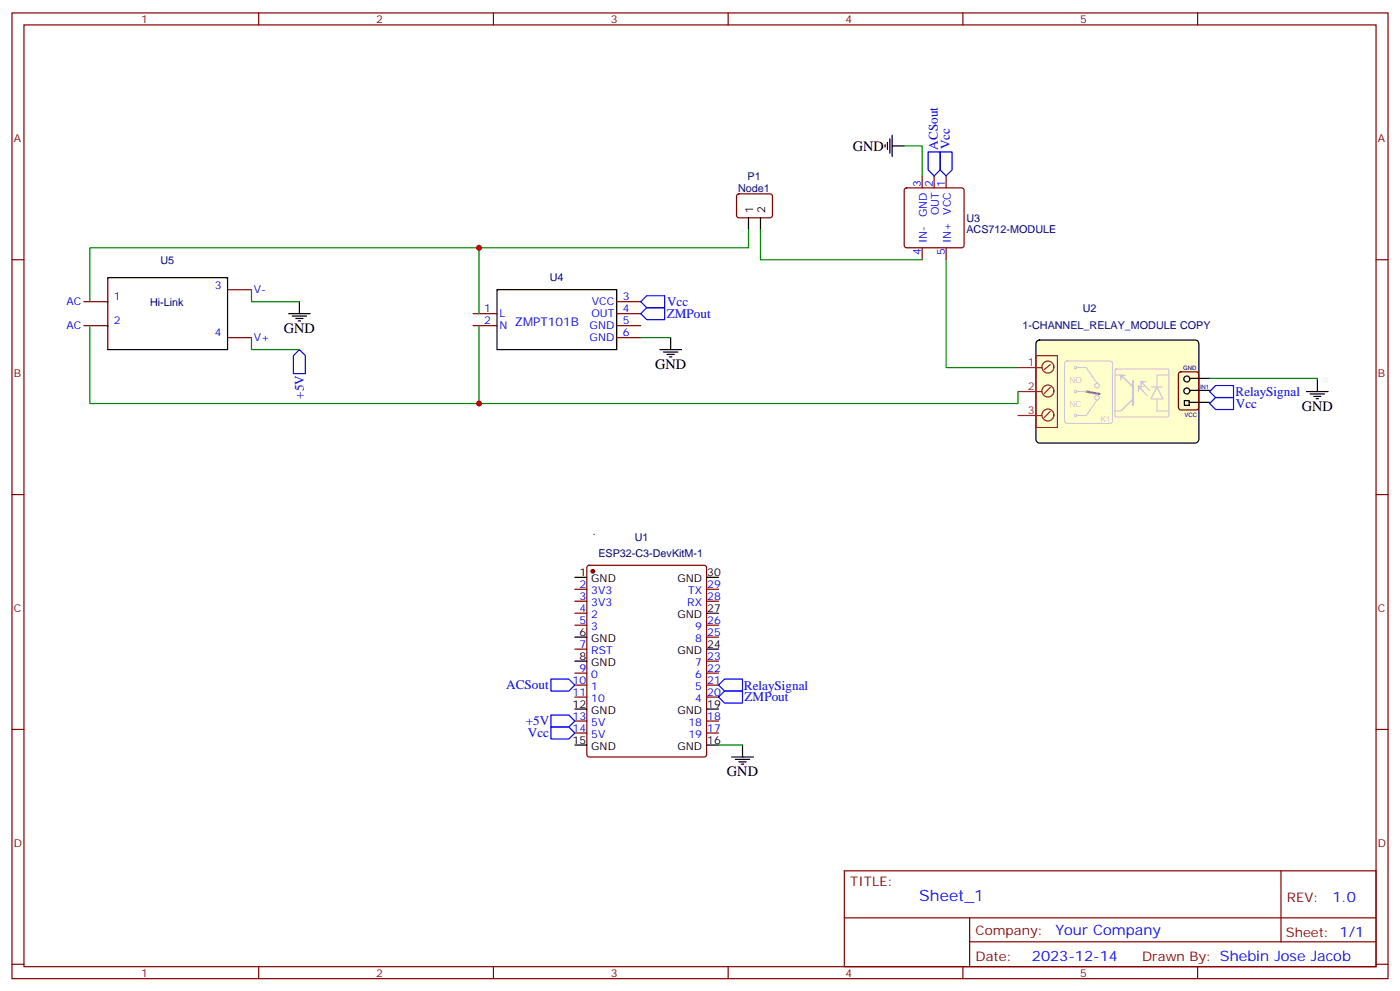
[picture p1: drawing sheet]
<svg xmlns="http://www.w3.org/2000/svg" width="412mm" height="292mm" viewBox="0 0 412 292" stroke-linecap="round" stroke-linejoin="round" font-family="sans-serif">
<g fill="none" stroke="#870000" stroke-width=".35">
<path d="M3.5 3.8h405.4v284.3h-405.4zM7.1 7.3h398.2v277.3h-398.2zM76.2 3.8v3.5M145.3 3.8v3.5M214.5 3.8v3.5M283.6 3.8v3.5M352.8 3.8v3.5M3.5 76.5h3.6M405.3 76.5h3.6M3.5 145.6h3.6M405.3 145.6h3.6M169.3 173.5h3.6"/>
<path d="M169.3 177h3.6M173.1 166.6l.5-.2h33.8l.7 .5v55.3l-.4 .6-34.1 .1-.7-.5v-55.3zM208.1 173.5h3.6M208.1 177h3.6M169.3 180.6h3.6M169.3 184.1h3.6M169.3 191.1h3.6M169.3 198.2h3.6M208.1 184.1h3.6M208.1 198.2h3.6M208.1 194.7h3.6M208.1 187.6h3.6"/>
<path d="M3.5 214.8h3.6M169.3 201.7h3.6M169.3 205.2h3.6M169.3 212.3h3.6M169.3 215.8h3.6M208.1 201.7h3.6M208.1 205.2h3.6M208.1 212.3h3.6M208.1 215.8h3.6M405.3 214.8h3.6M248.7 256.4h156.6v28.2h-156.6zM377.3 256.4v20.9"/>
<path d="M248.7 270.2h156.5M285.6 277.3h119.6M285.6 270.2v14.2M3.5 283.9h3.6M76.2 284.6v3.5M145.3 284.6v3.5M214.5 284.6v3.5M283.6 284.6v3.5M352.8 284.6v3.5M405.3 283.9h3.6"/>
</g>
<circle cx="174.6" cy="168.2" r=".53" fill="#870000" stroke="#870000" stroke-width=".35"/>
<path d="M169.3 170h3.6M208.1 170h3.6M169.3 187.6h3.6M169.3 194.7h3.6M208.1 191.1h3.6M208.1 180.6h3.6M169.3 208.8h3.6M169.3 219.4h3.6M208.1 208.8h3.6M208.1 219.4h3.6" fill="none" stroke="#000" stroke-width=".35"/>
<path d="M305.4 100.6l.8-.5h45.9l.6 .2 .4 .9v28.2l-.2 .6-.8 .5h-45.9l-.6-.3-.4-.8v-28.2z" fill="#ffc" stroke="#000" stroke-width=".35"/>
<g fill="none" stroke="#8c2424" stroke-width=".35">
<path d="M299.9 115.3h7M299.9 108.2h7M305.2 104.7h6.3v21.2h-6.3M305.2 104.5v21.2M309.4 114.1l-1.8 1.7M309.4 107.4l-1.8 1.4M299.9 122.3h7M309.4 121.1l-1.8 1.8"/>
<circle cx="308.7" cy="115.1" r="1.76"/>
<circle cx="308.7" cy="108.1" r="1.76"/>
<circle cx="308.7" cy="122.2" r="1.76"/>
</g>
<path d="M347.4 109.7l.4-.2h4.6l.7 .4v10.1l-.4 .6-4.9 .1-.6-.5-.1-10z" fill="none" stroke="#870000" stroke-width=".35"/>
<g fill="none" stroke="#000" stroke-width=".35">
<path d="M348.9 117.9h1.4v1.5h-1.4zM350.3 118.5h6M350.7 114.9h5.6M350.7 111.4h5.6"/>
<circle cx="349.6" cy="111.6" r=".88"/>
<circle cx="349.6" cy="115.1" r=".88"/>
</g>
<g fill="none" stroke="#ccc" stroke-width=".35">
<path d="M313.9 106.5l.4-.2h12.7l.5 .2 .2 .5v16.9l-.2 .5-.5 .2h-12.7l-.5-.2-.2-.5v-16.9zM317.1 108.2h2.9l3.1 4.6M317.1 115.3h2.9M323.1 117.8l-3.1 4.5h-2.9"/>
<circle cx="316.8" cy="115.3" r=".35"/>
<circle cx="316.8" cy="108.2" r=".35"/>
<circle cx="323.1" cy="117.1" r=".71"/>
<circle cx="323.1" cy="113.5" r=".71"/>
<circle cx="316.8" cy="122.3" r=".35"/>
</g>
<path d="M320 115.3l3.8 .7" fill="none" stroke="#999" stroke-width=".71"/>
<g fill="#ccc">
<path d="M329.9 110.2l2.2 .2-1.5 .5-.5 1.5z"/>
<path d="M335.1 113.5l2.2 .2-1.5 .5-.5 1.5z"/>
<path d="M335.8 112.1l2.2 .2-1.5 .5-.4 1.5z"/>
</g>
<path d="M328.5 110.4h1.7l3.5 3.6v3.5l-3.5 3.5h-1.7M328.5 108.8l.3-.1h15.4l.1 .3v13.6l-.3 .2-15.4-.1-.1-.3zM335.9 114.3l2.1 2.1M336.6 112.9l2.1 2.1M339 114h3.6M340.8 114l1.8 3.5h-3.6zM340.8 117.5v3.5h3.5M344.3 110.4h-3.5v3.6" fill="none" stroke="#ccc" stroke-width=".35"/>
<path d="M333.7 112.2v7" fill="none" stroke="#ccc" stroke-width=".71"/>
<path d="M273.4 44.7h3.5v5.3l-1.7 1.8-1.8-1.8zM276.9 44.7h3.6v5.3l-1.8 1.8-1.8-1.8zM188.7 88.8l1.8-1.7h5.3v3.5h-5.3zM188.7 92.4l1.8-1.8h5.3v3.5h-5.3zM86.4 104.7l1.8-1.8 1.8 1.8v5.3h-3.6zM356.3 115.3l1.8-1.8h5.3v3.6h-5.3zM358.1 117.1h5.3v3.5h-5.3l-1.8-1.8zM162.3 200h5.3l1.7 1.7-1.7 1.8h-5.3zM162.3 214.1h5.3l1.7 1.7-1.7 1.8h-5.3zM162.3 210.5h5.3l1.7 1.8-1.7 1.8h-5.3zM211.7 201.7l1.7-1.7h5.3v3.5h-5.3zM211.7 205.2l1.7-1.7h5.3v3.5h-5.3z" fill="none" stroke="#00f" stroke-width=".35"/>
<g fill="none" stroke="#000" stroke-width=".35">
<path d="M262.8 39.8v6.3M260.7 42.6v.7M261.4 41.9v2.1M262.1 40.9v4.2M262.8 43h3.5M220.5 64.1v3.6M224 64.1v3.6M31.7 81.8h35.3v21.1h-35.3zM85 92.4h6.4M86.1 93.1h4.2M87.1 93.8h2.2M87.8 94.5h.7"/>
<path d="M88.2 88.8v3.6M146.4 85.3h35.3v17.6h-35.3zM197.6 99.4v3.5M194.4 102.9h6.3M195.4 103.6h4.3M196.5 104.4h2.1M197.2 105.1h.7M384.9 115.3h6.3M385.9 116h4.3M387 116.7h2.1M387.7 117.4h.7M388.1 111.8v3.5"/>
<path d="M218.7 219.4v3.5M215.5 222.9h6.4M216.6 223.6h4.2M217.7 224.3h2.1M218.4 225h.7"/>
</g>
<path d="M266.3 43h5.3v8.8M220.5 67.7v5.3h-79.4M224 67.7v8.8h47.6M278.7 76.5v31.7h21.2M26.5 88.8v-15.8h114.6v19.4M26.5 95.9v22.9h114.6v-22.9M74.1 85.3v3.5h14.1M74.1 99.4v3.5h14.1M188.7 99.4h8.9M299.9 115.3v3.5h-158.8M356.3 111.4h31.8v.4M211.7 219.4h7" fill="none" stroke="#008700" stroke-width=".35"/>
<g fill="none" stroke="#870000" stroke-width=".35">
<path d="M217.2 57.3l.5-.2h9.4l.4 .7v5.9l-.7 .4h-9.4l-.4-.7v-5.6zM266.6 55.5l.5-.2h16.2l.5 .2 .2 .5v16.2l-.2 .5-.5 .3h-16.2l-.5-.3-.3-.5v-16.2zM271.6 51.8v3.5M275.2 51.8v3.5M278.7 51.8v3.5M271.6 73v3.5M278.7 73v3.5M24.7 88.8h7M24.7 95.9h7M67 99.4h7.1M67 85.3h7.1M139.3 92.4h7.1"/>
<path d="M139.3 95.9h7.1M181.7 88.8h7M181.7 92.4h7M181.7 95.9h7M181.7 99.4h7"/>
</g>
<g fill="#c00">
<circle cx="141.1" cy="73" r=".88"/>
<circle cx="141.1" cy="118.8" r=".88"/>
</g>
<text font-size="4.6" fill="#00f" x="270.8" y="265.4">Sheet_1</text>
<g font-size="4.2">
<text x="251.2" y="44.4">GND</text>
<text x="83.6" y="98">GND</text>
<text x="193" y="108.6">GND</text>
<text x="383.5" y="120.9">GND</text>
<text x="214.1" y="228.5">GND</text>
</g>
<g font-size="4.2" fill="#00f">
<text x="392.5" y="265.7">1.0</text>
<text x="310.9" y="275.2">Your Company</text>
<text x="304" y="283">2023-12-14</text>
</g>
<g font-size="3.9" fill="#00f">
<text x="276.3" y="44.1" transform="rotate(-90 276.3 44.1)">ACSout</text>
<text x="279.8" y="43.9" transform="rotate(-90 279.8 43.9)">Vcc</text>
<text x="196.4" y="93.6">ZMPout</text>
<text x="196.5" y="90.1">Vcc</text>
<text x="89.5" y="117.4" transform="rotate(-90 89.5 117.4)">+5V</text>
<text x="364" y="116.6">RelaySignal</text>
<text x="364.1" y="120.1">Vcc</text>
<text x="149.1" y="203">ACSout</text>
<text x="219.1" y="203.2">RelaySignal</text>
<text x="219.3" y="206.5">ZMPout</text>
<text x="154.9" y="213.6">+5V</text>
<text x="155.5" y="217.1">Vcc</text>
</g>
<g font-size="3.9" fill="#800">
<text x="250.5" y="261">TITLE:</text>
<text x="379.1" y="265.7">REV:</text>
<text x="287.4" y="275.2">Company:</text>
<text x="378.7" y="275.8">Sheet: 1/1</text>
<text x="287.4" y="282.9">Date:</text>
<text x="336.4" y="282.9">Drawn By: Shebin Jose Jacob</text>
</g>
<text font-size="3.5" fill="#00f" x="151.7" y="95.9">ZMPT101B</text>
<g font-size="3.2" fill="#800">
<text x="41.6" y="6.8">1</text>
<text x="110.8" y="6.8">2</text>
<text x="179.9" y="6.8">3</text>
<text x="249.1" y="6.8">4</text>
<text x="318.2" y="6.8">5</text>
<text x="4.1" y="41.9">A</text>
<text x="405.9" y="41.9">A</text>
<text x="4.1" y="111.1">B</text>
<text x="405.9" y="111.1">B</text>
<text x="4.1" y="180.2">C</text>
<text x="405.9" y="180.2">C</text>
<text x="4.1" y="249.3">D</text>
<text x="405.9" y="249.3">D</text>
<text x="41.6" y="287.6">1</text>
<text x="110.8" y="287.6">2</text>
<text x="179.9" y="287.6">3</text>
<text x="249.1" y="287.6">4</text>
<text x="318.2" y="287.6">5</text>
</g>
<g font-size="3.2" fill="#000080">
<text x="220.2" y="52.9">P1</text>
<text x="217.4" y="56.5">Node1</text>
<text x="284.7" y="65.3">U3</text>
<text x="284.7" y="68.5">ACS712-MODULE</text>
<text x="47.3" y="77.6">U5</text>
<text x="161.9" y="82.9">U4</text>
<text x="44.2" y="90">Hi-Link</text>
<text x="318.9" y="91.8">U2</text>
<text x="301.2" y="96.9">1-CHANNEL_RELAY_MODULE COPY</text>
<text x="174.6" y="157.6">.</text>
<text x="187" y="159.4">U1</text>
<text x="176.3" y="164.1">ESP32-C3-DevKitM-1</text>
</g>
<g font-size="3.2" fill="#00f">
<text x="271.3" y="55.1" transform="rotate(-90 271.3 55.1)">3</text>
<text x="274.8" y="55.1" transform="rotate(-90 274.8 55.1)">2</text>
<text x="278.3" y="55.1" transform="rotate(-90 278.3 55.1)">1</text>
<text x="273" y="63.9" transform="rotate(-90 273 63.9)">GND</text>
<text x="276.6" y="63.4" transform="rotate(-90 276.6 63.4)">OUT</text>
<text x="273" y="71.6" transform="rotate(-90 273 71.6)">IN-</text>
<text x="280.1" y="71.6" transform="rotate(-90 280.1 71.6)">IN+ VCC</text>
<text x="271.3" y="75.1" transform="rotate(-90 271.3 75.1)">4</text>
<text x="278.3" y="75.1" transform="rotate(-90 278.3 75.1)">5</text>
<text x="19.6" y="89.9">AC</text>
<text x="33.5" y="88.5">1</text>
<text x="63.2" y="84.9">3</text>
<text x="74.8" y="86.4">V-</text>
<text x="174.4" y="89.9">VCC</text>
<text x="183.4" y="88.5">3</text>
<text x="33.5" y="95.5">2</text>
<text x="142.6" y="92">1</text>
<text x="142.6" y="95.5">2</text>
<text x="147.1" y="93.4">L</text>
<text x="174.2" y="93.4">OUT</text>
<text x="183.4" y="92">4</text>
<text x="183.4" y="95.5">5</text>
<text x="19.6" y="96.9">AC</text>
<text x="63.2" y="99.1">4</text>
<text x="74.8" y="100.5">V+</text>
<text x="147.1" y="96.9">N</text>
<text x="173.7" y="96.9">GND</text>
<text x="173.7" y="100.5">GND</text>
<text x="183.4" y="99.1">6</text>
<text x="170.7" y="173.1">2</text>
<text x="208.3" y="173.1">29</text>
<text x="170.7" y="176.7">3</text>
<text x="174.2" y="174.9">3V3</text>
<text x="174.2" y="178.4">3V3</text>
<text x="202.5" y="178.4">RX</text>
<text x="202.7" y="174.9">TX</text>
<text x="208.3" y="176.7">28</text>
<text x="170.7" y="180.2">4</text>
<text x="170.7" y="183.7">5</text>
<text x="174.2" y="182">2</text>
<text x="174.2" y="185.5">3</text>
<text x="204.8" y="185.5">9</text>
<text x="208.3" y="183.7">26</text>
<text x="170.7" y="190.8">7</text>
<text x="204.8" y="189">8</text>
<text x="208.3" y="187.3">25</text>
<text x="170.7" y="197.8">9</text>
<text x="174.2" y="192.5">RST</text>
<text x="204.8" y="196.1">7</text>
<text x="208.3" y="197.8">22</text>
<text x="208.3" y="194.3">23</text>
<text x="168.7" y="201.4">10</text>
<text x="174.2" y="199.6">0</text>
<text x="174.2" y="203.1">1</text>
<text x="204.8" y="203.1">5</text>
<text x="204.8" y="199.6">6</text>
<text x="208.3" y="201.4">21</text>
<text x="168.7" y="204.9">11</text>
<text x="174.2" y="206.7">10</text>
<text x="204.8" y="206.7">4</text>
<text x="208.3" y="204.9">20</text>
<text x="168.7" y="211.9">13</text>
<text x="168.7" y="215.5">14</text>
<text x="174.2" y="213.7">5V</text>
<text x="202.8" y="213.7">18</text>
<text x="208.3" y="215.5">17</text>
<text x="208.3" y="211.9">18</text>
<text x="174.2" y="217.2">5V</text>
<text x="202.8" y="217.2">19</text>
</g>
<g font-size="3.2">
<text x="221.9" y="62.8" transform="rotate(-90 221.9 62.8)">1</text>
<text x="225.4" y="62.8" transform="rotate(-90 225.4 62.8)">2</text>
<text x="170.7" y="169.6">1</text>
<text x="174.2" y="171.4">GND</text>
<text x="199.6" y="171.4">GND</text>
<text x="208.3" y="169.6">30</text>
<text x="199.6" y="182">GND</text>
<text x="208.3" y="180.2">27</text>
<text x="170.7" y="187.3">6</text>
<text x="174.2" y="189">GND</text>
<text x="208.3" y="190.8">24</text>
<text x="170.7" y="194.3">8</text>
<text x="174.2" y="196.1">GND</text>
<text x="199.6" y="192.5">GND</text>
<text x="168.7" y="208.4">12</text>
<text x="208.3" y="208.4">19</text>
<text x="174.2" y="210.2">GND</text>
<text x="199.6" y="210.2">GND</text>
<text x="168.7" y="219">15</text>
<text x="174.2" y="220.8">GND</text>
<text x="199.6" y="220.8">GND</text>
<text x="208.3" y="219">16</text>
</g>
<g font-size="3.2" fill="#8d2323">
<text x="302.8" y="107.7">1</text>
<text x="302.8" y="114.8">2</text>
<text x="302.8" y="121.8">3</text>
</g>
<g font-size="2.5" fill="#ccc">
<text x="315" y="112.8">NO</text>
<text x="315" y="119.9">NC</text>
<text x="324.2" y="124.1">K1</text>
</g>
<g font-size="1.8" fill="#000080">
<text x="348.5" y="108.9">GND</text>
<text x="353.5" y="114.6">IN1</text>
<text x="348.9" y="122.7">VCC</text>
</g>
</svg>
